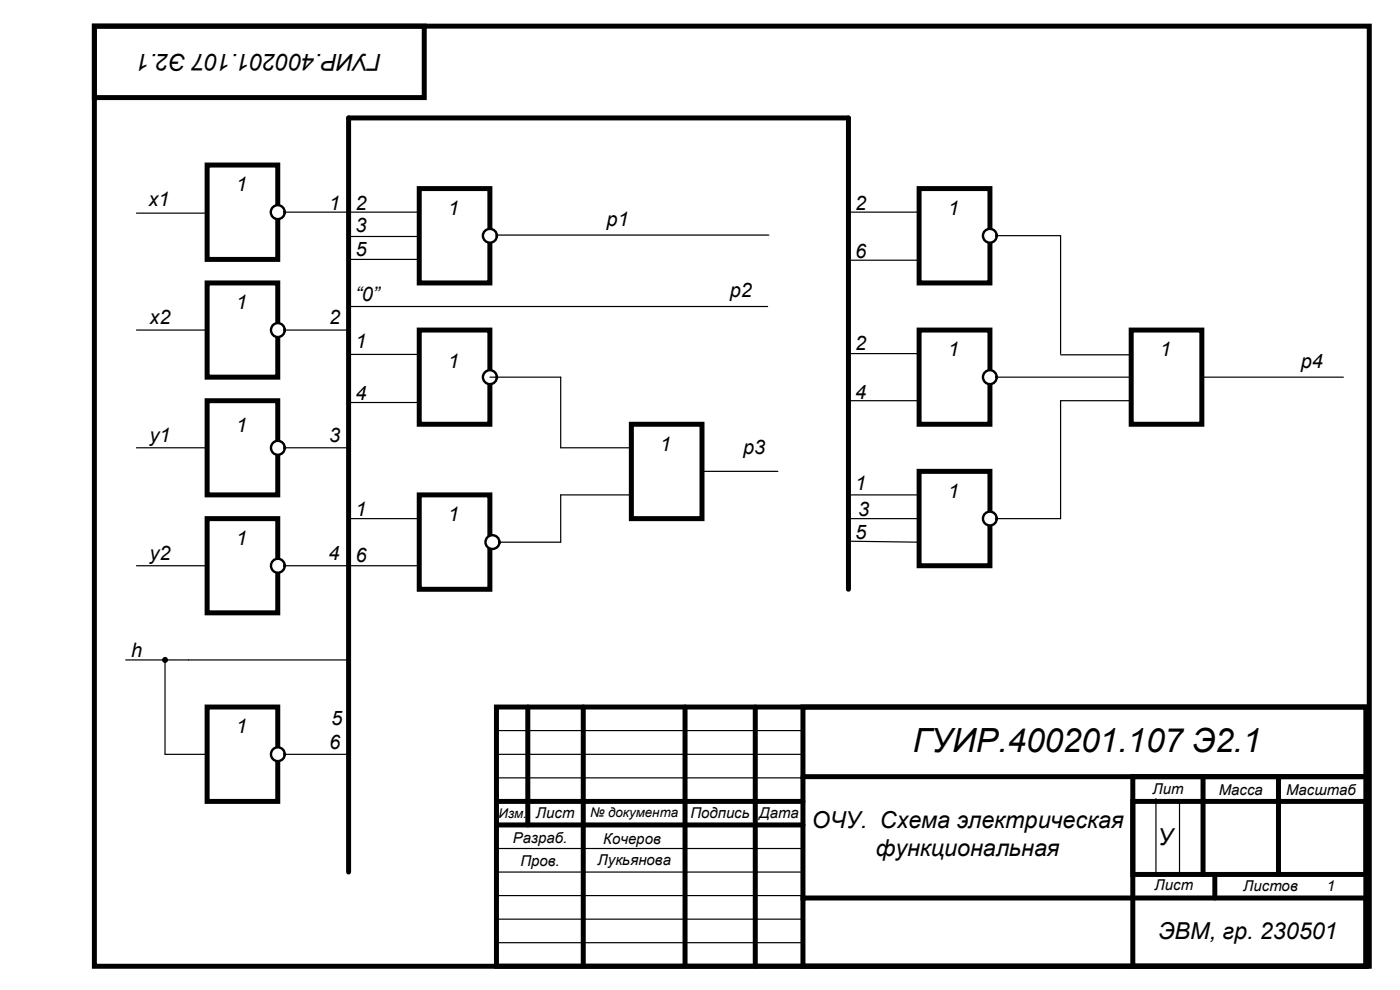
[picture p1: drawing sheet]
<svg xmlns="http://www.w3.org/2000/svg" width="297mm" height="210mm" viewBox="0 0 297 210" stroke-linecap="round" stroke-linejoin="round" font-family="sans-serif">
<g fill="none" stroke="#000" stroke-width="1.1">
<path d="M20 5.5h270.5v199.5h-270.5zM74 25v160M105.3 150h184.5v55h-184.5zM112 150v25M123.7 150v54.9M145.3 150v54.8M160.2 150v55M170.3 150h119.5v14.8h-119.5zM105.3 175h65M105.3 170h65M170.3 164.8v26.1M240.3 164.8h49.5v40.2h-49.5z"/>
<path d="M240.3 170h49.5v15.5h-49.5zM255.2 164.8v20.7M271.2 164.8v20.7M170.3 190.5h119.5v14.5h-119.5zM257.7 185.5v5"/>
</g>
<path d="M105.3 155h65M105.3 165h65M105.3 160h65M245.2 169.4v16.1M250.2 169.7v15.8M105.3 200h65M105.3 195h65M105.3 190h65M105.3 185h65M105.3 180h65" fill="none" stroke="#000" stroke-width=".25"/>
<path d="M43.9 35h15v20h-15z" fill="#fff"/>
<path d="M43.9 35h15v20h-15z" fill="none" stroke="#000" stroke-width="1.1"/>
<path d="M43.9 60h15v20h-15z" fill="#fff"/>
<path d="M43.9 60h15v20h-15z" fill="none" stroke="#000" stroke-width="1.1"/>
<path d="M43.9 85h15v20h-15z" fill="#fff"/>
<path d="M43.9 85h15v20h-15z" fill="none" stroke="#000" stroke-width="1.1"/>
<path d="M43.9 110h15v20h-15z" fill="#fff"/>
<path d="M43.9 110h15v20h-15z" fill="none" stroke="#000" stroke-width="1.1"/>
<path d="M43.9 150h15v20h-15z" fill="#fff"/>
<path d="M43.9 150h15v20h-15z" fill="none" stroke="#000" stroke-width="1.1"/>
<path d="M58.9 45h15.1M58.9 70h15.1M58.9 95h15.1M58.9 120h15.1M58.9 160h15.1" fill="none" stroke="#000" stroke-width=".25"/>
<path d="M88.9 40h15v20h-15z" fill="#fff"/>
<path d="M88.9 40h15v20h-15z" fill="none" stroke="#000" stroke-width="1.1"/>
<path d="M195 40h15v20h-15z" fill="#fff"/>
<path d="M195 40h15v20h-15z" fill="none" stroke="#000" stroke-width="1.1"/>
<path d="M88.9 70h15v20h-15z" fill="#fff"/>
<path d="M88.9 70h15v20h-15z" fill="none" stroke="#000" stroke-width="1.1"/>
<path d="M195 70h15v20h-15z" fill="#fff"/>
<path d="M195 70h15v20h-15z" fill="none" stroke="#000" stroke-width="1.1"/>
<path d="M88.9 105h15v20h-15z" fill="#fff"/>
<path d="M88.9 105h15v20h-15z" fill="none" stroke="#000" stroke-width="1.1"/>
<path d="M195 100h15v20h-15z" fill="#fff"/>
<path d="M195 100h15v20h-15z" fill="none" stroke="#000" stroke-width="1.1"/>
<g fill="none" stroke="#000" stroke-width=".25">
<path d="M29 45.2h14.9M74 45h14.9M74 50.2h14.9M74 55h14.9M105.4 49.9h57.7M180 45h15M180 55.2h15M210 50h15M29 70h14.9M74 75.2h14.9M74 65h88.9M180 75h15"/>
<path d="M225 75.3h15M29 95h14.9M74 85.4h14.9M180 85h15M210 80h30M225 85h15M74 110h14.9M103.9 115h15.1M180 110h15M180 105h15M180 114.8l15 .2M210 110h15"/>
<path d="M29 120h14.9M35 140v20h8.9M40 140h34.3M74 120h14.9"/>
</g>
<circle cx="58.9" cy="45" r="1.48" fill="#fff"/>
<circle cx="58.9" cy="45" r="1.48" fill="none" stroke="#000" stroke-width=".51"/>
<circle cx="58.9" cy="70" r="1.47" fill="#fff"/>
<circle cx="58.9" cy="70" r="1.47" fill="none" stroke="#000" stroke-width=".51"/>
<circle cx="58.9" cy="95" r="1.48" fill="#fff"/>
<circle cx="58.9" cy="95" r="1.48" fill="none" stroke="#000" stroke-width=".51"/>
<circle cx="58.9" cy="120" r="1.47" fill="#fff"/>
<circle cx="58.9" cy="120" r="1.47" fill="none" stroke="#000" stroke-width=".51"/>
<circle cx="58.9" cy="160" r="1.47" fill="#fff"/>
<circle cx="58.9" cy="160" r="1.47" fill="none" stroke="#000" stroke-width=".51"/>
<circle cx="210" cy="110" r="1.46" fill="#fff"/>
<circle cx="210" cy="110" r="1.46" fill="none" stroke="#000" stroke-width=".51"/>
<circle cx="210" cy="80" r="1.47" fill="#fff"/>
<circle cx="210" cy="80" r="1.47" fill="none" stroke="#000" stroke-width=".51"/>
<circle cx="210" cy="50" r="1.46" fill="#fff"/>
<circle cx="210" cy="50" r="1.46" fill="none" stroke="#000" stroke-width=".51"/>
<circle cx="104.5" cy="115" r="1.48" fill="#fff"/>
<circle cx="104.5" cy="115" r="1.48" fill="none" stroke="#000" stroke-width=".51"/>
<circle cx="103.9" cy="80" r="1.48" fill="#fff"/>
<circle cx="103.9" cy="80" r="1.48" fill="none" stroke="#000" stroke-width=".51"/>
<circle cx="103.9" cy="50" r="1.47" fill="#fff"/>
<circle cx="103.9" cy="50" r="1.47" fill="none" stroke="#000" stroke-width=".51"/>
<circle cx="35" cy="140" r=".5" fill="#000"/>
<circle cx="35" cy="140" r=".5" fill="none" stroke="#000" stroke-width=".25"/>
<path d="M20 5.5h70v15.2h-70z" fill="none" stroke="#000" stroke-width="1.1"/>
<path d="M240 70h15v20h-15z" fill="#fff"/>
<path d="M240 70h15v20h-15z" fill="none" stroke="#000" stroke-width="1.1"/>
<path d="M133.9 90h15v20h-15z" fill="#fff"/>
<path d="M74 25h106v100M133.9 90h15v20h-15z" fill="none" stroke="#000" stroke-width="1.1"/>
<path d="M225 50v25M103.9 80h15.1v15h14.9M148.9 100h16.1M225 85v25M255 80h30M133.9 105h-14.9v10M26.7 140h13.3" fill="none" stroke="#000" stroke-width=".25"/>
<text font-size="7.1" x="193.6" y="159.5">ГУИР.400201.107 Э2.1</text>
<g font-size="5">
<text x="80.9" y="11.5" transform="rotate(-180 80.9 11.5)">ГУИР.400201.107 Э2.1</text>
<text x="172.3" y="175.6">ОЧУ. Схема электрическая</text>
<text x="245.7" y="179.2">У</text>
<text x="185.8" y="181.6">функциональная</text>
<text x="245.8" y="199.3">ЭВМ, гр. 230501</text>
</g>
<g font-size="4.2">
<text x="50.1" y="40.6">1</text>
<text x="31.5" y="43.7">x1</text>
<text x="69.8" y="44.5">1</text>
<text x="75.4" y="44.5">2</text>
<text x="95.1" y="45.6">1</text>
<text x="181.4" y="44.5">2</text>
<text x="201.1" y="45.6">1</text>
<text x="75.4" y="49.3">3</text>
<text x="128.7" y="48">p1</text>
<text x="75.4" y="54.3">5</text>
<text x="181.4" y="54.7">6</text>
<text x="50.1" y="65.6">1</text>
<text x="75.4" y="63.8">“0”</text>
<text x="154.8" y="63">p2</text>
<text x="31.7" y="68.8">x2</text>
<text x="69.8" y="68.8">2</text>
<text x="75.4" y="73.9">1</text>
<text x="181.4" y="74.3">2</text>
<text x="201.1" y="75.6">1</text>
<text x="246.1" y="75.6">1</text>
<text x="95.1" y="78.1">1</text>
<text x="276" y="78.1">p4</text>
<text x="75.4" y="84.8">4</text>
<text x="181.4" y="84.6">4</text>
<text x="31.7" y="93.8">y1</text>
<text x="50.1" y="91.7">1</text>
<text x="69.8" y="93.8">3</text>
<text x="140.1" y="95.6">1</text>
<text x="157.7" y="96.3">p3</text>
<text x="181.4" y="103.9">1</text>
<text x="201.1" y="105.6">1</text>
<text x="75.4" y="109.6">1</text>
<text x="95.1" y="110.6">1</text>
<text x="182" y="109.4">3</text>
<text x="31.7" y="118.8">y2</text>
<text x="50.1" y="115.6">1</text>
<text x="69.7" y="118.8">4</text>
<text x="75.4" y="119.3">6</text>
<text x="181.4" y="114.3">5</text>
<text x="27.8" y="139.3">h</text>
<text x="50.1" y="155.6">1</text>
<text x="70.3" y="153.8">5</text>
<text x="69.8" y="158.8">6</text>
</g>
<g font-size="3.2">
<text x="113.7" y="173.5">Лист</text>
<text x="146.5" y="173.5">Подпись</text>
<text x="161.1" y="173.5">Дата</text>
<text x="244.5" y="168.4">Лит</text>
<text x="258.6" y="168.6">Масса</text>
<text x="272.8" y="168.7">Масштаб</text>
<text x="108.8" y="178.9">Разраб.</text>
<text x="128" y="178.9">Кочеров</text>
<text x="110.4" y="183.7">Пров.</text>
<text x="126.8" y="183.5">Лукьянова</text>
<text x="244.9" y="188.7">Лист</text>
<text x="263.7" y="189">Листов</text>
<text x="281.5" y="189">1</text>
</g>
<g font-size="2.8">
<text x="105.7" y="173.6">Изм.</text>
<text x="125.2" y="173.4">№ документа</text>
</g>
</svg>
